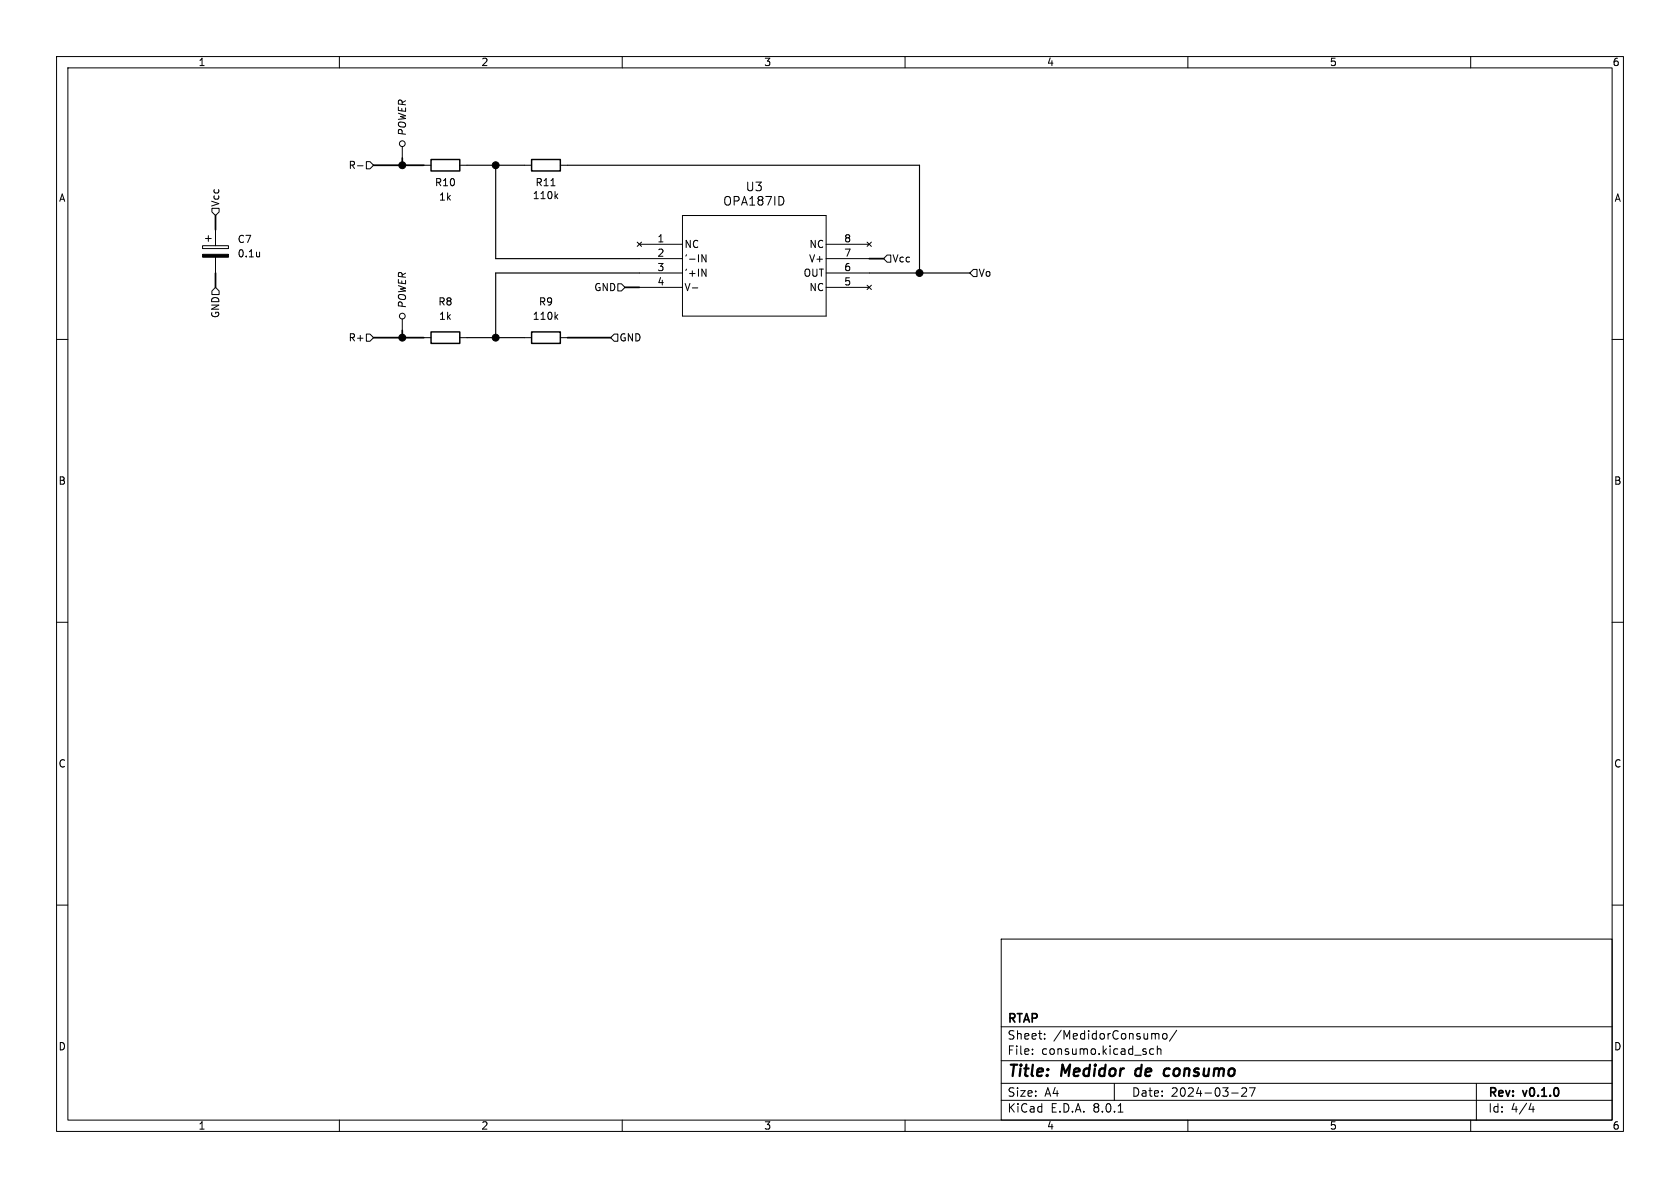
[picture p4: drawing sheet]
<svg xmlns="http://www.w3.org/2000/svg" width="297mm" height="210mm" viewBox="0 0 297 210" stroke-linecap="round" stroke-linejoin="round" font-family="sans-serif">
<g fill="none" stroke="#000" stroke-width=".18">
<path d="M10 10h277v190h-277zM12 12h273v186h-273zM60 10v2M110 10v2M160 10v2M210 10v2M260 10v2M37.5 36.8h1.2v.7l-.6 .6-.6-.6zM63.2 29.3h1M64.8 28.6h.6l.6 .6-.6 .6h-.6zM71.1 25.9v2M74.9 29.2h1.3"/>
<path d="M81.3 29.2h1.2M92.7 29.2h1.3M97.4 32.8h.7M98.2 34.6l.4 .5M98.6 34.3l-.5 .5M99.1 29.2h1.2M120.6 38.1h25.4v17.8h-25.4zM138.5 35.1v.8M10 60h2M35.8 43.4h4.6v.5h-4.6zM36.3 42.2h1M36.8 41.7v1"/>
<path d="M38.1 50.8l.6 .6v.7h-1.2v-.7zM38.1 40.6v2.8M38.1 45.5v2.8M45.9 44.6v.8M45.9 45.3h-.1M64.8 59.1h.6l.6 .6-.6 .6h-.6zM71.1 56.4v2M74.9 59.7h1.3M81.3 59.7h1.2M92.7 59.7h1.3M98.2 56l.4 .5M98.6 55.6l-.5 .5"/>
<path d="M99.1 59.7h1.2M107.9 59.7l.7-.6h.6v1.2h-.6zM109.2 50.2h.7l.6 .6-.6 .6h-.7zM112.6 42.8l.8 .8M113 43.2h7.6M113 45.7h7.6M113 48.3h7.6M113 50.8h7.6M113.4 42.8l-.8 .8M122.4 50.9h1M124.1 47.6l.7 1.2v-1.2M124.8 45v1.3l-.7-1.3v1.3"/>
<path d="M146 43.2h7.7M146 45.7h7.7M146 48.3h7.7M146 50.8h7.7M153.3 50.4l.8 .8M153.3 42.8l.8 .8M154.1 50.4l-.8 .8M154.1 42.8l-.8 .8M156.8 45.1h.7v1.3h-.7l-.6-.7zM172.1 47.6h.6v1.3h-.6l-.7-.6zM285 60h2M10 110h2"/>
<path d="M285 110h2M10 160h2M285 160h2M177 166h108v32h-108zM60 198v2M110 198v2M160 198v2M177 194.5h108M177 191.5h108M177 187.5h108M177 181.5h108M182.5 186.3v.1"/>
<path d="M182.5 185.5v.1M184.7 183.6v.1M184.7 182.8v.1M197 191.5v3M197.7 196.6h.8M204 185.5l-.5-.1-.3 .3v.4l.2 .2h.6M204.5 182.7l.3 .1 .1 .1v.8M204.6 185.5l.2-.1 .4 .1v.9M204.6 184.9v1.5M205.7 182.8l.3-.1 .3 .3v.4l-.3 .3-.3-.1-.2-.2v-.4zM208 182.1l-1.3 2M210 198v2"/>
<path d="M217.7 193.2h1.2M219.5 192.4l.6-.1 .2 .1 .1 .3-.9 1.1h.9M220.9 192.3h1l-.7 1.5M260 198v2M261 191.5v6.5M270.7 195l-.4 1.1h.9M271 195.6v1"/>
<circle cx="71.1" cy="25.4" r=".51"/>
<circle cx="71.1" cy="55.9" r=".51"/>
</g>
<path d="M200.9 189.1l-.2 .7 .3 .4M205.9 190.1l.2 .1 .5-.1M206.8 189a.66 .66 0 0 0-.9 .1" fill="none" stroke="#000" stroke-width=".4"/>
<path d="M76.2 28.2h5.1v2h-5.1zM94 28.2h5.1v2h-5.1zM76.2 58.7h5.1v2h-5.1zM94 58.7h5.1v2h-5.1z" fill="none" stroke="#000" stroke-width=".25"/>
<g fill="#000" stroke="#000" stroke-width=".18">
<path d="M35.8 45h4.6v.5h-4.6z"/>
<circle cx="71.1" cy="29.2" r=".61"/>
<circle cx="87.6" cy="29.2" r=".61"/>
<circle cx="71.1" cy="59.7" r=".61"/>
<circle cx="87.6" cy="59.7" r=".61"/>
<circle cx="162.6" cy="48.3" r=".61"/>
</g>
<path d="M38.1 38.1v2.5M66 29.2h8.9M71.1 27.9v1.3M38.1 48.3v2.5M66 59.7h8.9M71.1 58.4v1.3M100.3 59.7h7.6M110.5 50.8h2.5M153.7 45.7h2.5" fill="none" stroke="#000" stroke-width=".3"/>
<path d="M82.5 29.2h10.2M87.6 29.2v16.5h25.4M100.3 29.2h62.3v19.1M82.5 59.7h10.2M113 48.3h-25.4v11.4M153.7 48.3h17.7" fill="none" stroke="#000" stroke-width=".2"/>
<g font-size="2.8">
<text x="178" y="190.9">Title:</text>
<text x="187.7" y="190.9">Medidor</text>
<text x="201.6" y="190.9">de</text>
<text x="207.4" y="190.9">consumo</text>
</g>
<g font-size="2.1">
<text x="131.7" y="34">U3</text>
<text x="127.8" y="36.6">OPA187ID</text>
<text x="178" y="184">Sheet:</text>
<text x="178" y="181.2">RTAP</text>
<text x="186.2" y="184">/MedidorConsumo/</text>
<text x="178" y="186.7">File:</text>
<text x="184.1" y="186.7">consumo.kicad_sch</text>
<text x="178" y="196.9">KiCad</text>
<text x="178" y="194.1">Size:</text>
<text x="184.7" y="194.1">A4</text>
<text x="185.7" y="196.9">E.D.A.</text>
<text x="193.3" y="196.9">8.0.1</text>
<text x="200" y="194.1">Date:</text>
<text x="207" y="194.1">2024-03-27</text>
<text x="263" y="194.3">Rev:</text>
<text x="263" y="196.9">Id:</text>
<text x="267.1" y="196.9">4/4</text>
<text x="269.4" y="194.3">v0.1.0</text>
</g>
<g font-size="1.8">
<text x="35" y="11.9">1</text>
<text x="85" y="11.9">2</text>
<text x="135" y="11.9">3</text>
<text x="185" y="11.9">4</text>
<text x="235" y="11.9">5</text>
<text x="285" y="11.9">6</text>
<text x="72" y="24.1" transform="rotate(-90 72 24.1)">POWER</text>
<text x="10.3" y="35.9">A</text>
<text x="61.5" y="30.1">R-</text>
<text x="76.8" y="33.1">R10</text>
<text x="77.5" y="35.7">1k</text>
<text x="94.1" y="35.4">110k</text>
<text x="94.6" y="33.1">R11</text>
<text x="285.3" y="35.9">A</text>
<text x="39" y="36.6" transform="rotate(-90 39 36.6)">Vcc</text>
<text x="41.9" y="43.2">C7</text>
<text x="41.9" y="45.7">0.1u</text>
<text x="116.1" y="42.9">1</text>
<text x="116.1" y="45.5">2</text>
<text x="120.9" y="44">NC</text>
<text x="120.9" y="46.6">'-IN</text>
<text x="142.9" y="46.6">V+</text>
<text x="143" y="44">NC</text>
<text x="149.2" y="45.5">7</text>
<text x="149.2" y="42.9">8</text>
<text x="157.7" y="46.6">Vcc</text>
<text x="105" y="51.7">GND</text>
<text x="116.1" y="48">3</text>
<text x="116.1" y="50.5">4</text>
<text x="120.9" y="49.1">'+IN</text>
<text x="120.9" y="51.7">V-</text>
<text x="142" y="49.1">OUT</text>
<text x="143" y="51.7">NC</text>
<text x="149.2" y="50.5">5</text>
<text x="149.2" y="48">6</text>
<text x="172.9" y="49.1">Vo</text>
<text x="39" y="56.3" transform="rotate(-90 39 56.3)">GND</text>
<text x="72" y="54.6" transform="rotate(-90 72 54.6)">POWER</text>
<text x="77.4" y="54.2">R8</text>
<text x="77.5" y="56.7">1k</text>
<text x="94.1" y="56.7">110k</text>
<text x="95.2" y="54.2">R9</text>
<text x="61.5" y="60.6">R+</text>
<text x="109.4" y="60.6">GND</text>
<text x="10.3" y="85.9">B</text>
<text x="285.3" y="85.9">B</text>
<text x="10.3" y="135.9">C</text>
<text x="285.3" y="135.9">C</text>
<text x="10.3" y="185.9">D</text>
<text x="285.3" y="185.9">D</text>
<text x="35" y="199.9">1</text>
<text x="85" y="199.9">2</text>
<text x="135" y="199.9">3</text>
<text x="185" y="199.9">4</text>
<text x="235" y="199.9">5</text>
<text x="285" y="199.9">6</text>
</g>
</svg>
